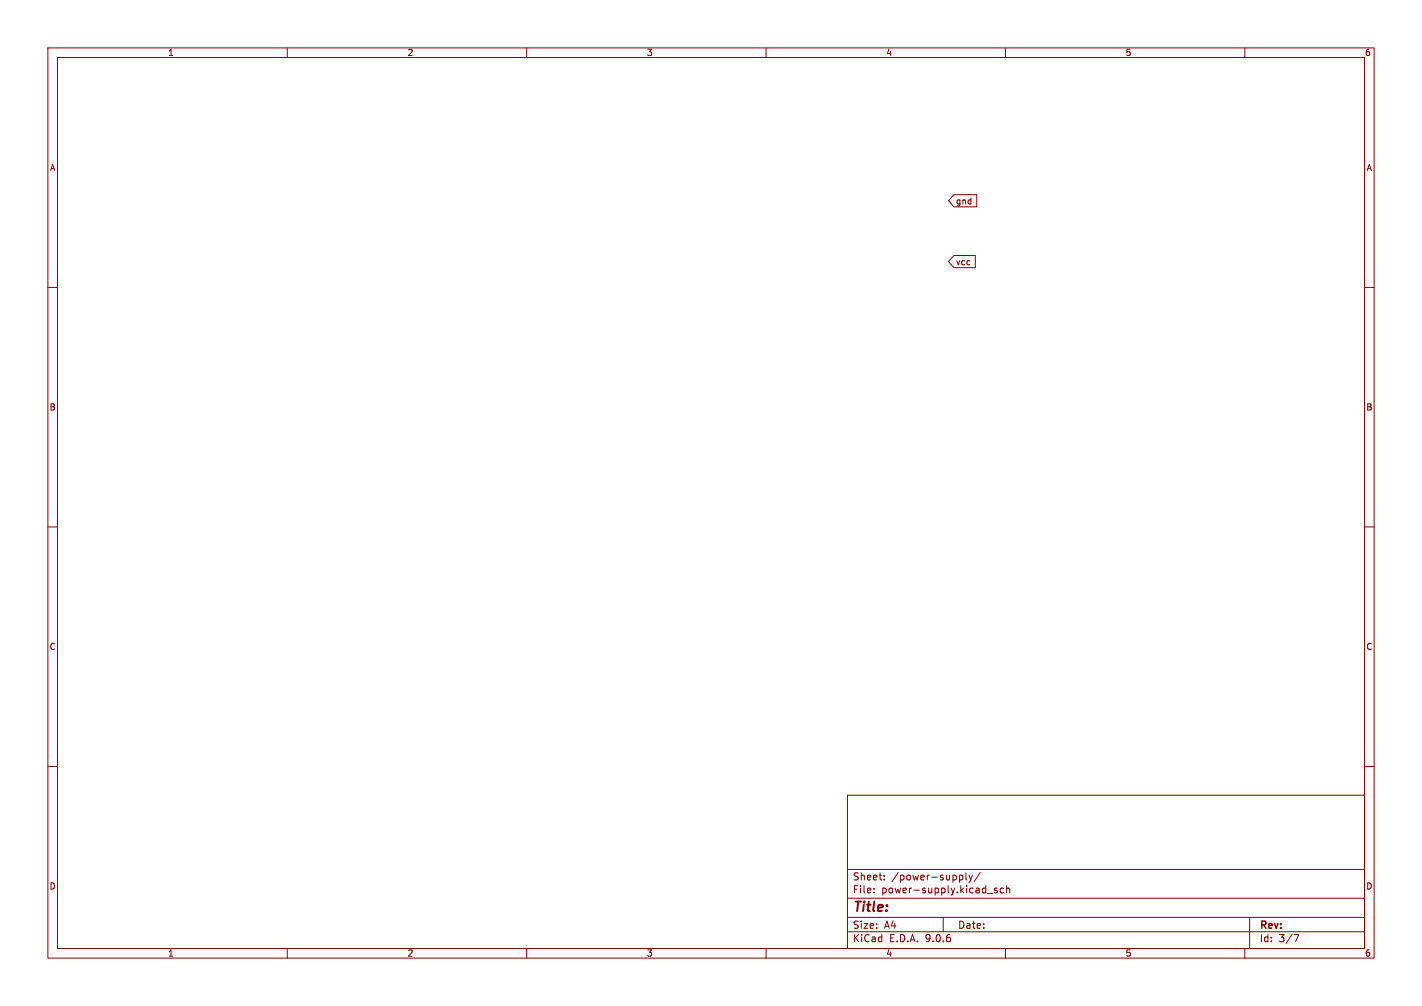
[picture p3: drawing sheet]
<svg xmlns="http://www.w3.org/2000/svg" width="297mm" height="210mm" viewBox="0 0 297 210" stroke-linecap="round" stroke-linejoin="round" font-family="sans-serif">
<g fill="none" stroke="#840000" stroke-width=".21">
<path d="M10 10h277v190h-277zM12 12h273v186h-273zM60 10v2M110 10v2M160 10v2M210 10v2M260 10v2M199.2 40.6h4.8v2.6h-4.8l-1.1-1.3zM199.2 53.3h4.5v2.6h-4.5l-1.1-1.3zM10 60h2M285 60h2M10 110h2"/>
<path d="M285 110h2M10 160h2M177 166h108v32h-108zM285 160h2M60 198v2M110 198v2M160 198v2M177 194.5h108M177 191.5h108M177 187.5h108M177 181.5h108M182.5 186.3v.1"/>
<path d="M182.5 185.5v.1M184.7 183.6v.1M184.7 182.8v.1M197 191.5v3M200.5 182.7h.3l.3 .3-.1 .6-.5 .1M201.7 182.2v1.3l.3 .2M202.4 182.7l.3 1M202.7 183.7l-.3 .5M203.1 182.7l-.4 1M204.7 182.1l-1.2 2M206.2 186.5h1.2M208.2 185.5l-.3-.1-.2 .2v.2l.5 .2v.3h-.5"/>
<path d="M209.6 185.5l-.4-.1-.3 .3 .1 .6h.6M210 198v2M210.2 185.5l.3-.1 .3 .1 .1 .9M210.2 184.9v1.5M260 198v2M261 191.5v6.5M270.2 195.1h1l-.6 1.5"/>
</g>
<text font-size="2.8" fill="#840000" x="178" y="190.9">Title:</text>
<g font-size="2.1" fill="#840000">
<text x="178" y="184">Sheet:</text>
<text x="186.2" y="184">/power-supply/</text>
<text x="178" y="186.7">File:</text>
<text x="184.1" y="186.7">power-supply.kicad_sch</text>
<text x="178" y="196.9">KiCad</text>
<text x="178" y="194.1">Size:</text>
<text x="184.7" y="194.1">A4</text>
<text x="185.7" y="196.9">E.D.A.</text>
<text x="193.3" y="196.9">9.0.6</text>
<text x="200" y="194.1">Date:</text>
<text x="263" y="194.3">Rev:</text>
<text x="263" y="196.9">Id:</text>
<text x="267.1" y="196.9">3/7</text>
</g>
<g font-size="1.8" fill="#840000">
<text x="35" y="11.9">1</text>
<text x="85" y="11.9">2</text>
<text x="135" y="11.9">3</text>
<text x="185" y="11.9">4</text>
<text x="235" y="11.9">5</text>
<text x="285" y="11.9">6</text>
<text x="10.3" y="35.9">A</text>
<text x="285.3" y="35.9">A</text>
<text x="199.5" y="42.9">gnd</text>
<text x="199.5" y="55.6">vcc</text>
<text x="10.3" y="85.9">B</text>
<text x="285.3" y="85.9">B</text>
<text x="10.3" y="135.9">C</text>
<text x="285.3" y="135.9">C</text>
<text x="10.3" y="185.9">D</text>
<text x="285.3" y="185.9">D</text>
<text x="35" y="199.9">1</text>
<text x="85" y="199.9">2</text>
<text x="135" y="199.9">3</text>
<text x="185" y="199.9">4</text>
<text x="235" y="199.9">5</text>
<text x="285" y="199.9">6</text>
</g>
</svg>
